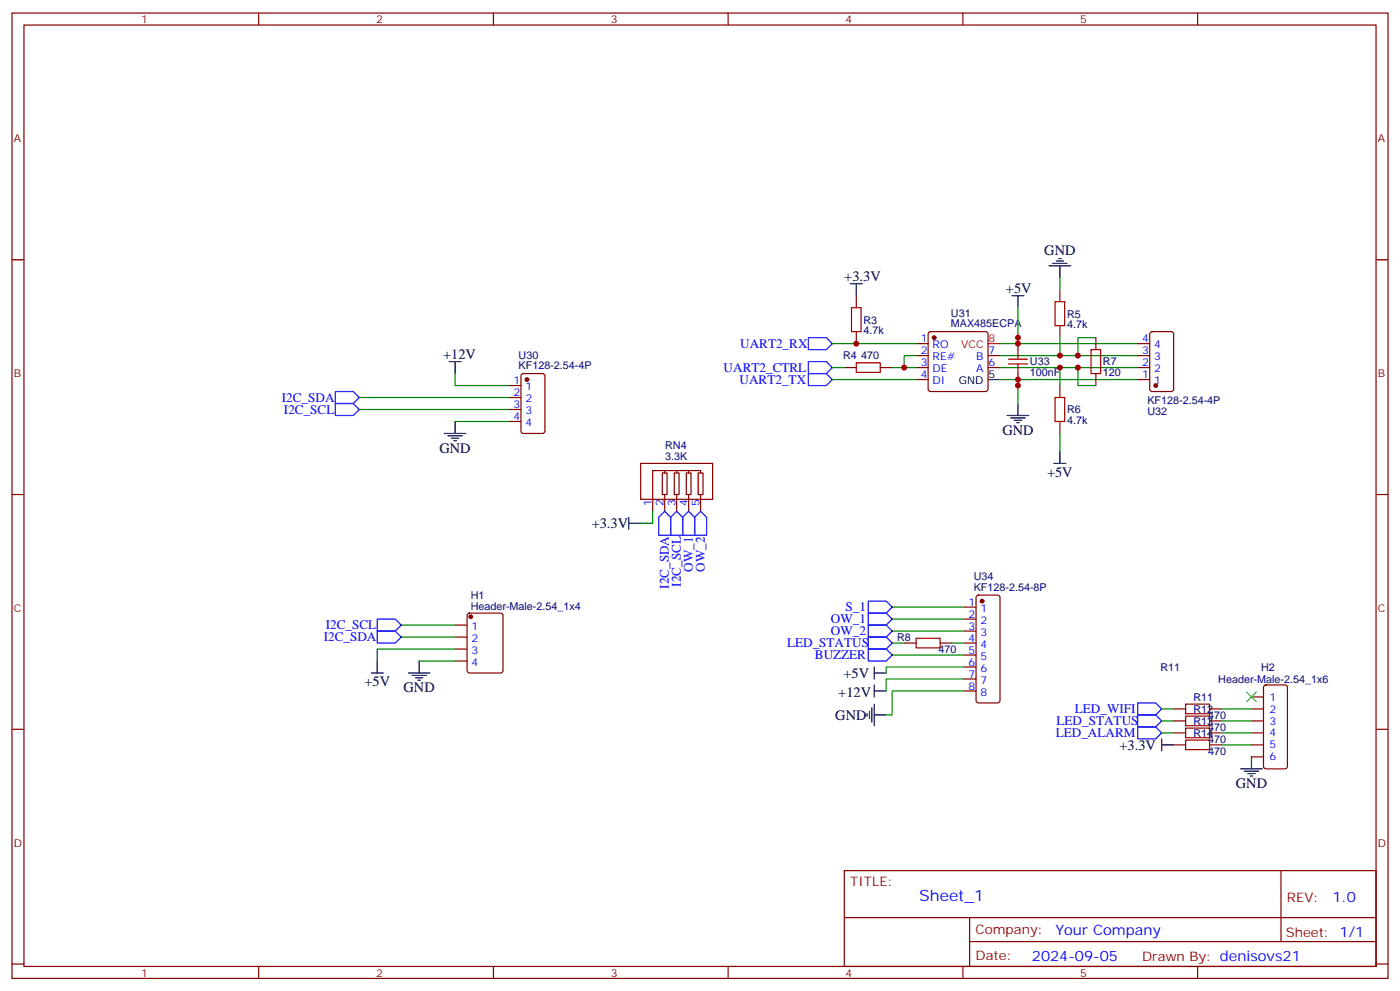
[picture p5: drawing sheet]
<svg xmlns="http://www.w3.org/2000/svg" width="412mm" height="292mm" viewBox="0 0 412 292" stroke-linecap="round" stroke-linejoin="round" font-family="sans-serif">
<g fill="none" stroke="#870000" stroke-width=".35">
<path d="M3.5 3.8h405.4v284.4h-405.4zM7.1 7.4h398.2v277.3h-398.2zM76.2 3.8v3.6M145.3 3.8v3.6M214.5 3.8v3.6M283.6 3.8v3.6M352.8 3.8v3.6M3.5 76.5h3.6M405.3 76.5h3.6M252.2 87.1v3.5M252.2 97.7v3.5M273.6 97.9l.5-.2h16.2l.5 .2 .2 .5v16.2l-.2 .5-.5 .2h-16.2l-.5-.2-.2-.5v-16.2z"/>
<path d="M299.9 99.4v3.6M312.2 85.3v3.6M312.2 95.9v3.5M322.8 99.4v3.6M338.9 97.9l.5-.2h5.6l.7 .4v16.5l-.4 .7h-5.9l-.7-.4v-16.5zM149.9 113.6h3.6M149.9 117.1h3.6M153.7 110.2l.5-.2h5.6l.7 .5v16.5l-.4 .6-5.9 .1-.7-.5v-16.5zM248.7 108.3h3.5M259.3 108.3h3.5M269.9 104.7h3.5M269.9 108.3h3.5"/>
<path d="M269.9 111.8h3.5M269.9 101.2h3.5M291 104.7h3.6M291 108.3h3.6M299.9 110v3.6M312.2 113.6v3.5M322.8 110v3.6M335.1 104.7h3.6M335.1 108.3h3.6M335.1 111.8h3.6M335.1 101.2h3.6M149.9 120.6h3.6"/>
<path d="M149.9 124.1h3.6M188.7 136.5h21.2v10.6h-21.2zM195.1 139.3h1.4v6.4h-1.4zM195.8 138.6v.7M198.6 139.3h1.4v6.4h-1.4zM199.3 138.6v.7M202.1 139.3h1.5v6.4h-1.5zM202.8 138.6v.7M205.7 139.3h1.4v6.4h-1.4zM206.4 139.3v-.7h-14.1v12M312.2 124.1v3.6M3.5 145.7h3.6"/>
<path d="M195.8 145.7v4.9M199.3 145.7v4.9M202.8 145.7v4.9M206.4 145.7v4.9M405.3 145.7h3.6M284 178.8h3.5M287.7 175.5l.5-.2h5.7l.5 .2 .2 .5v30.3l-.3 .5-.4 .2h-5.7l-.5-.2-.2-.5v-30.3zM134.1 184.1h3.5M134.1 187.6h3.5M134.1 191.2h3.5M134.1 194.7h3.5M137.8 180.8l.5-.2h9.2l.6 .4 .1 16.5-.5 .7h-9.4l-.7-.4v-16.5z"/>
<path d="M266.3 189.4h3.6M276.9 189.4h3.6M284 182.4h3.5M284 185.9h3.5M284 189.4h3.5M284 192.9h3.5M284 196.5h3.5M284 200h3.5M3.5 214.8h3.6M284 203.5h3.5M345.7 212.3h3.5M345.7 208.8h3.5"/>
<path d="M345.7 215.9h3.5M345.7 219.4h3.5M356.3 212.3h3.5M356.3 208.8h3.5M356.3 215.9h3.5M356.3 219.4h3.5M368.7 212.3h3.5M368.7 208.8h3.5M368.7 215.9h3.5M368.7 219.4h3.5M368.7 205.3h3.5M372.4 202l.5-.2h5.6l.7 .4v23.5l-.4 .7h-5.9l-.7-.4v-23.5z"/>
<path d="M405.3 214.8h3.6M368.7 222.9h3.5M248.7 256.4h156.6v28.3h-156.6zM377.3 256.5v20.8M248.7 270.3h156.5M285.6 277.3h119.6M285.6 270.3v14.1M3.5 284h3.6M76.2 284.7v3.5M145.3 284.7v3.5M214.5 284.7v3.5M283.6 284.7v3.5"/>
<path d="M352.8 284.7v3.5M405.3 284h3.6"/>
</g>
<g fill="#870000" stroke="#870000" stroke-width=".35">
<circle cx="155.2" cy="111.8" r=".53"/>
<circle cx="138.6" cy="181.6" r=".53"/>
<circle cx="275.2" cy="99.4" r=".53"/>
<circle cx="340.4" cy="113.6" r=".53"/>
<circle cx="289.3" cy="177.1" r=".53"/>
</g>
<g fill="none" stroke="#00f" stroke-width=".35">
<path d="M238.1 99.4h5.3l1.8 1.8-1.8 1.8h-5.3zM98.8 115.3h5.3l1.7 1.8-1.7 1.8h-5.3zM98.8 118.9h5.3l1.7 1.7-1.7 1.8h-5.3zM238.1 110h5.3l1.8 1.8-1.8 1.8h-5.3zM238.1 106.5h5.3l1.8 1.8-1.8 1.7h-5.3zM195.8 150.6l1.8 1.8v5.3h-3.6v-5.3zM199.3 150.6l1.8 1.8v5.3h-3.5v-5.3zM202.8 150.6l1.8 1.8v5.3h-3.5v-5.3zM206.4 150.6l1.7 1.8v5.3h-3.5v-5.3zM255.8 177.1h5.3l1.7 1.7-1.7 1.8h-5.3zM111.1 185.9h5.3l1.8 1.7-1.8 1.8h-5.3zM111.1 182.4h5.3l1.8 1.7-1.8 1.8h-5.3z"/>
<path d="M255.8 180.6h5.3l1.7 1.8-1.7 1.7h-5.3zM255.8 184.1h5.3l1.7 1.8-1.7 1.7h-5.3zM255.8 187.6h5.3l1.7 1.8-1.7 1.8h-5.3zM255.8 191.2h5.3l1.7 1.7-1.7 1.8h-5.3zM335.1 210.6h5.3l1.8 1.7-1.8 1.8h-5.3zM335.1 214.1h5.3l1.8 1.8-1.8 1.7h-5.3zM335.1 207h5.3l1.8 1.8-1.8 1.8h-5.3z"/>
</g>
<g fill="none" stroke="#000" stroke-width=".35">
<path d="M309 78.3h6.4M310.1 77.6h4.2M311.1 76.9h2.2M311.9 76.2h.7M312.2 78.3v3.5M250.5 83.6h3.5M252.2 83.6v3.5M298.1 87.1h3.5M299.9 87.1v3.5M132.3 106.5h3.5M134.1 106.5v3.5M291 111.8h3.6"/>
<path d="M299.9 118.9v3.5M130.9 127.7h6.3M131.9 128.4h4.3M133 129.1h2.1M133.7 129.8h.7M134.1 124.1v3.6M296.7 122.4h6.3M297.7 123.1h4.3M298.8 123.8h2.1M299.5 124.5h.7M310.4 136.5h3.6M312.2 133v3.5"/>
<path d="M185.2 154.1h3.5M185.2 152.4v3.5M109.4 198.2h3.5M111.1 194.7v3.5M120.3 198.2h6.3M121.4 198.9h4.2M122.4 199.6h2.1M123.5 194.7v3.5M257.5 198.2h3.6M257.5 196.5v3.5M123.1 200.3h.7M255.4 210.2v.7"/>
<path d="M256.1 209.5v2.1M256.8 208.5v4.2M257.5 203.5h3.6M257.5 201.8v3.5M257.5 207.4v6.3M257.5 210.6h3.6M342.2 219.4h3.5M342.2 217.6v3.6M365.5 226.4h6.3M366.5 227.2h4.3M367.6 227.9h2.1M368.3 228.6h.7"/>
<path d="M368.7 222.9v3.5"/>
</g>
<g fill="none" stroke="#008700" stroke-width=".35">
<path d="M299.9 90.6v10.6h-5.3M312.2 81.8v3.5M312.2 99.4v5.3M322.8 99.4h-5.3v5.3M105.8 117.1h44.1M134.1 110v3.6h15.8M245.2 101.2h24.7M245.2 111.8h24.7M245.2 108.3h3.5M262.8 108.3h7.1M269.9 104.7h-3.6v3.6M294.6 111.8h5.3v7.1"/>
<path d="M294.6 104.7h40.5M294.6 108.3h40.5M299.9 101.2h35.2M299.9 111.8h35.2M312.2 108.3v5.3M317.5 108.3v5.3h5.3M105.8 120.6h44.1M134.1 124.1h15.8M312.2 127.7v5.3M192.3 150.6v3.5h-3.6M262.8 178.8h21.2M118.2 187.6h15.9"/>
<path d="M118.2 184.1h15.9M123.5 194.7h10.6M134.1 191.2h-23v3.5M262.8 182.4h21.2M262.8 185.9h21.2M262.8 192.9h21.2M262.8 189.4h3.5M280.5 189.4h3.5M284 196.5h-22.9v1.7M284 200h-22.9v3.5M284 203.5h-21.2v7.1h-1.7M342.2 212.3h3.5"/>
<path d="M342.2 208.8h3.5M342.2 215.9h3.5M359.8 212.3h8.9M359.8 208.8h8.9M359.8 215.9h8.9M359.8 219.4h8.9"/>
</g>
<path d="M291 101.2h3.6" fill="none" stroke="#f00" stroke-width=".35"/>
<g fill="none" stroke="#a10000" stroke-width=".35">
<path d="M250.8 90.6h2.8v7.1h-2.8zM310.8 88.9h2.8v7h-2.8zM252.2 106.9h7.1v2.8h-7.1zM297 105.8h5.7M297 107.2h5.7M299.9 103v2.8M299.9 107.2v2.8M310.8 117.1h2.8v7h-2.8zM321.4 103h2.8v7h-2.8zM269.9 188h7v2.8h-7zM349.2 210.9h7.1v2.8h-7.1zM349.2 207.4h7.1v2.8h-7.1z"/>
<path d="M349.2 214.5h7.1v2.8h-7.1zM349.2 218h7.1v2.8h-7.1z"/>
</g>
<path d="M367.2 203.9l2.9 2.8M370.1 203.9l-2.9 2.8" fill="none" stroke="#3c3" stroke-width=".35"/>
<g fill="#c00">
<circle cx="299.9" cy="101.2" r=".88"/>
<circle cx="299.9" cy="111.8" r=".88"/>
<circle cx="299.9" cy="99.4" r=".88"/>
<circle cx="299.9" cy="113.6" r=".88"/>
<circle cx="252.2" cy="101.2" r=".88"/>
<circle cx="266.3" cy="108.3" r=".88"/>
<circle cx="312.2" cy="104.7" r=".88"/>
<circle cx="312.2" cy="108.3" r=".88"/>
<circle cx="317.5" cy="108.3" r=".88"/>
<circle cx="317.5" cy="104.7" r=".88"/>
</g>
<text font-size="4.6" fill="#00f" x="270.8" y="265.5">Sheet_1</text>
<g font-size="4.2">
<text x="307.6" y="75.1">GND</text>
<text x="248.7" y="82.9">+3.3V</text>
<text x="296.3" y="86.4">+5V</text>
<text x="130.5" y="105.8">+12V</text>
<text x="295.3" y="128">GND</text>
<text x="129.5" y="133.3">GND</text>
<text x="308.4" y="140.5">+5V</text>
<text x="174.3" y="155.6">+3.3V</text>
<text x="107.3" y="202.1">+5V</text>
<text x="118.9" y="203.9">GND</text>
<text x="248.5" y="199.7">+5V</text>
<text x="246.9" y="205.3">+12V</text>
<text x="246.1" y="212">GND</text>
<text x="329.8" y="220.8">+3.3V</text>
<text x="364.1" y="232.1">GND</text>
</g>
<g font-size="4.2" fill="#00f">
<text x="392.5" y="265.7">1.0</text>
<text x="310.9" y="275.3">Your Company</text>
<text x="304" y="283.1">2024-09-05</text>
</g>
<g font-size="3.9" fill="#00f">
<text x="218" y="102.5">UART2_RX</text>
<text x="213.2" y="109.5">UART2_CTRL</text>
<text x="217.9" y="113">UART2_TX</text>
<text x="83" y="118.3">I2C_SDA</text>
<text x="83.6" y="121.9">I2C_SCL</text>
<text x="197" y="173.4" transform="rotate(-90 197 173.4)">I2C_SDA</text>
<text x="200.6" y="172.8" transform="rotate(-90 200.6 172.8)">I2C_SCL</text>
<text x="204.1" y="168.4" transform="rotate(-90 204.1 168.4)">OW_1</text>
<text x="207.6" y="168.4" transform="rotate(-90 207.6 168.4)">OW_2</text>
<text x="96" y="185.4">I2C_SCL</text>
<text x="244.7" y="183.6">OW_1</text>
<text x="249" y="180.1">S_1</text>
<text x="95.4" y="188.9">I2C_SDA</text>
<text x="231.9" y="190.7">LED_STATUS</text>
<text x="244.7" y="187.1">OW_2</text>
<text x="240" y="194.2">BUZZER</text>
<text x="311.2" y="213.6">LED_STATUS</text>
<text x="316.6" y="210.1">LED_WIFI</text>
<text x="311" y="217.1">LED_ALARM</text>
</g>
<g font-size="3.9" fill="#800">
<text x="250.5" y="261">TITLE:</text>
<text x="379.1" y="265.7">REV:</text>
<text x="287.4" y="275.2">Company:</text>
<text x="378.7" y="275.8">Sheet: 1/1</text>
<text x="287.4" y="282.9">Date:</text>
<text x="336.4" y="283">Drawn By: denisovs21</text>
</g>
<g font-size="3.2" fill="#800">
<text x="41.6" y="6.8">1</text>
<text x="110.8" y="6.8">2</text>
<text x="179.9" y="6.8">3</text>
<text x="249.1" y="6.8">4</text>
<text x="318.2" y="6.8">5</text>
<text x="4.1" y="41.9">A</text>
<text x="405.9" y="41.9">A</text>
<text x="4.1" y="111.1">B</text>
<text x="405.9" y="111.1">B</text>
<text x="4.1" y="180.2">C</text>
<text x="405.9" y="180.2">C</text>
<text x="4.1" y="249.4">D</text>
<text x="405.9" y="249.4">D</text>
<text x="41.6" y="287.7">1</text>
<text x="110.8" y="287.7">2</text>
<text x="179.9" y="287.7">3</text>
<text x="249.1" y="287.7">4</text>
<text x="318.2" y="287.7">5</text>
</g>
<g font-size="3.2" fill="#000080">
<text x="254.4" y="95.3">R3</text>
<text x="280.1" y="93.3">U31</text>
<text x="314.3" y="93.5">R5</text>
<text x="254.4" y="98.5">4.7k</text>
<text x="280.1" y="96.4">MAX485ECPA</text>
<text x="314.3" y="96.7">4.7k</text>
<text x="152.8" y="105.6">U30</text>
<text x="248.4" y="105.9">R4</text>
<text x="253.7" y="105.8">470</text>
<text x="303.4" y="107.7">U33</text>
<text x="324.9" y="107.7">R7</text>
<text x="152.8" y="108.8">KF128-2.54-4P</text>
<text x="303.4" y="110.8">100nF</text>
<text x="324.9" y="110.8">120</text>
<text x="338" y="119">KF128-2.54-4P</text>
<text x="314.3" y="124.9">4.7k</text>
<text x="314.3" y="121.8">R6</text>
<text x="338" y="122.2">U32</text>
<text x="195.9" y="135.4">3.3K</text>
<text x="195.9" y="132.3">RN4</text>
<text x="286.8" y="170.9">U34</text>
<text x="138.7" y="179.5">Header-Male-2.54_1x4</text>
<text x="138.7" y="176.4">H1</text>
<text x="286.8" y="174.1">KF128-2.54-8P</text>
<text x="264.2" y="188.8">R8</text>
<text x="276.5" y="192.3">470</text>
<text x="341.9" y="197.6">R11</text>
<text x="371.5" y="197.5">H2</text>
<text x="358.9" y="201.1">Header-Male-2.54_1x6</text>
<text x="351.5" y="210">R12</text>
<text x="351.5" y="206.4">R11</text>
<text x="351.5" y="213.5">R13</text>
<text x="355.9" y="215.2">470</text>
<text x="355.9" y="211.7">470</text>
<text x="351.5" y="217">R14</text>
<text x="355.9" y="218.8">470</text>
<text x="355.9" y="222.3">470</text>
</g>
<g font-size="3.2" fill="#00f">
<text x="271.2" y="100.9">1</text>
<text x="336.5" y="100.9">4</text>
<text x="271.2" y="107.9">3</text>
<text x="271.2" y="104.4">2</text>
<text x="274.7" y="106.2">RE#</text>
<text x="274.7" y="102.6">RO</text>
<text x="287.6" y="106.2">B</text>
<text x="291.2" y="104.4">7</text>
<text x="291.2" y="107.9">6</text>
<text x="336.5" y="107.9">2</text>
<text x="336.5" y="104.4">3</text>
<text x="340" y="106.2">3</text>
<text x="340" y="102.6">4</text>
<text x="151.3" y="113.2">1</text>
<text x="271.2" y="111.4">4</text>
<text x="274.7" y="113.2">DI</text>
<text x="274.7" y="109.7">DE</text>
<text x="287.6" y="109.7">A</text>
<text x="336.5" y="111.4">1</text>
<text x="340" y="113.2">1</text>
<text x="340" y="109.7">2</text>
<text x="151.3" y="116.7">2</text>
<text x="154.8" y="115">1</text>
<text x="154.8" y="118.5">2</text>
<text x="151.3" y="120.3">3</text>
<text x="151.3" y="123.8">4</text>
<text x="154.8" y="122">3</text>
<text x="154.8" y="125.6">4</text>
<text x="191.9" y="149.1" transform="rotate(-90 191.9 149.1)">1</text>
<text x="195.4" y="149.1" transform="rotate(-90 195.4 149.1)">2</text>
<text x="199" y="149.1" transform="rotate(-90 199 149.1)">3</text>
<text x="202.5" y="149.1" transform="rotate(-90 202.5 149.1)">4</text>
<text x="206" y="149.1" transform="rotate(-90 206 149.1)">5</text>
<text x="285.3" y="178.5">1</text>
<text x="138.9" y="185.5">1</text>
<text x="285.3" y="182">2</text>
<text x="285.3" y="185.5">3</text>
<text x="288.8" y="180.2">1</text>
<text x="288.8" y="183.8">2</text>
<text x="138.9" y="189.1">2</text>
<text x="285.3" y="189.1">4</text>
<text x="288.8" y="187.3">3</text>
<text x="288.8" y="190.8">4</text>
<text x="138.9" y="192.6">3</text>
<text x="138.9" y="196.1">4</text>
<text x="285.3" y="192.6">5</text>
<text x="285.3" y="196.1">6</text>
<text x="288.8" y="194.3">5</text>
<text x="288.8" y="197.9">6</text>
<text x="285.3" y="199.6">7</text>
<text x="285.3" y="203.2">8</text>
<text x="288.8" y="201.4">7</text>
<text x="288.8" y="204.9">8</text>
<text x="373.9" y="206.3">1</text>
<text x="373.9" y="209.9">2</text>
<text x="373.9" y="213.4">3</text>
<text x="373.9" y="216.9">4</text>
<text x="373.9" y="220.5">5</text>
<text x="373.9" y="224">6</text>
</g>
<g font-size="3.2" fill="#f00">
<text x="291.2" y="100.9">8</text>
<text x="283.1" y="102.6">VCC</text>
</g>
<g font-size="3.2">
<text x="282.5" y="113.2">GND</text>
<text x="291.2" y="111.4">5</text>
</g>
</svg>
